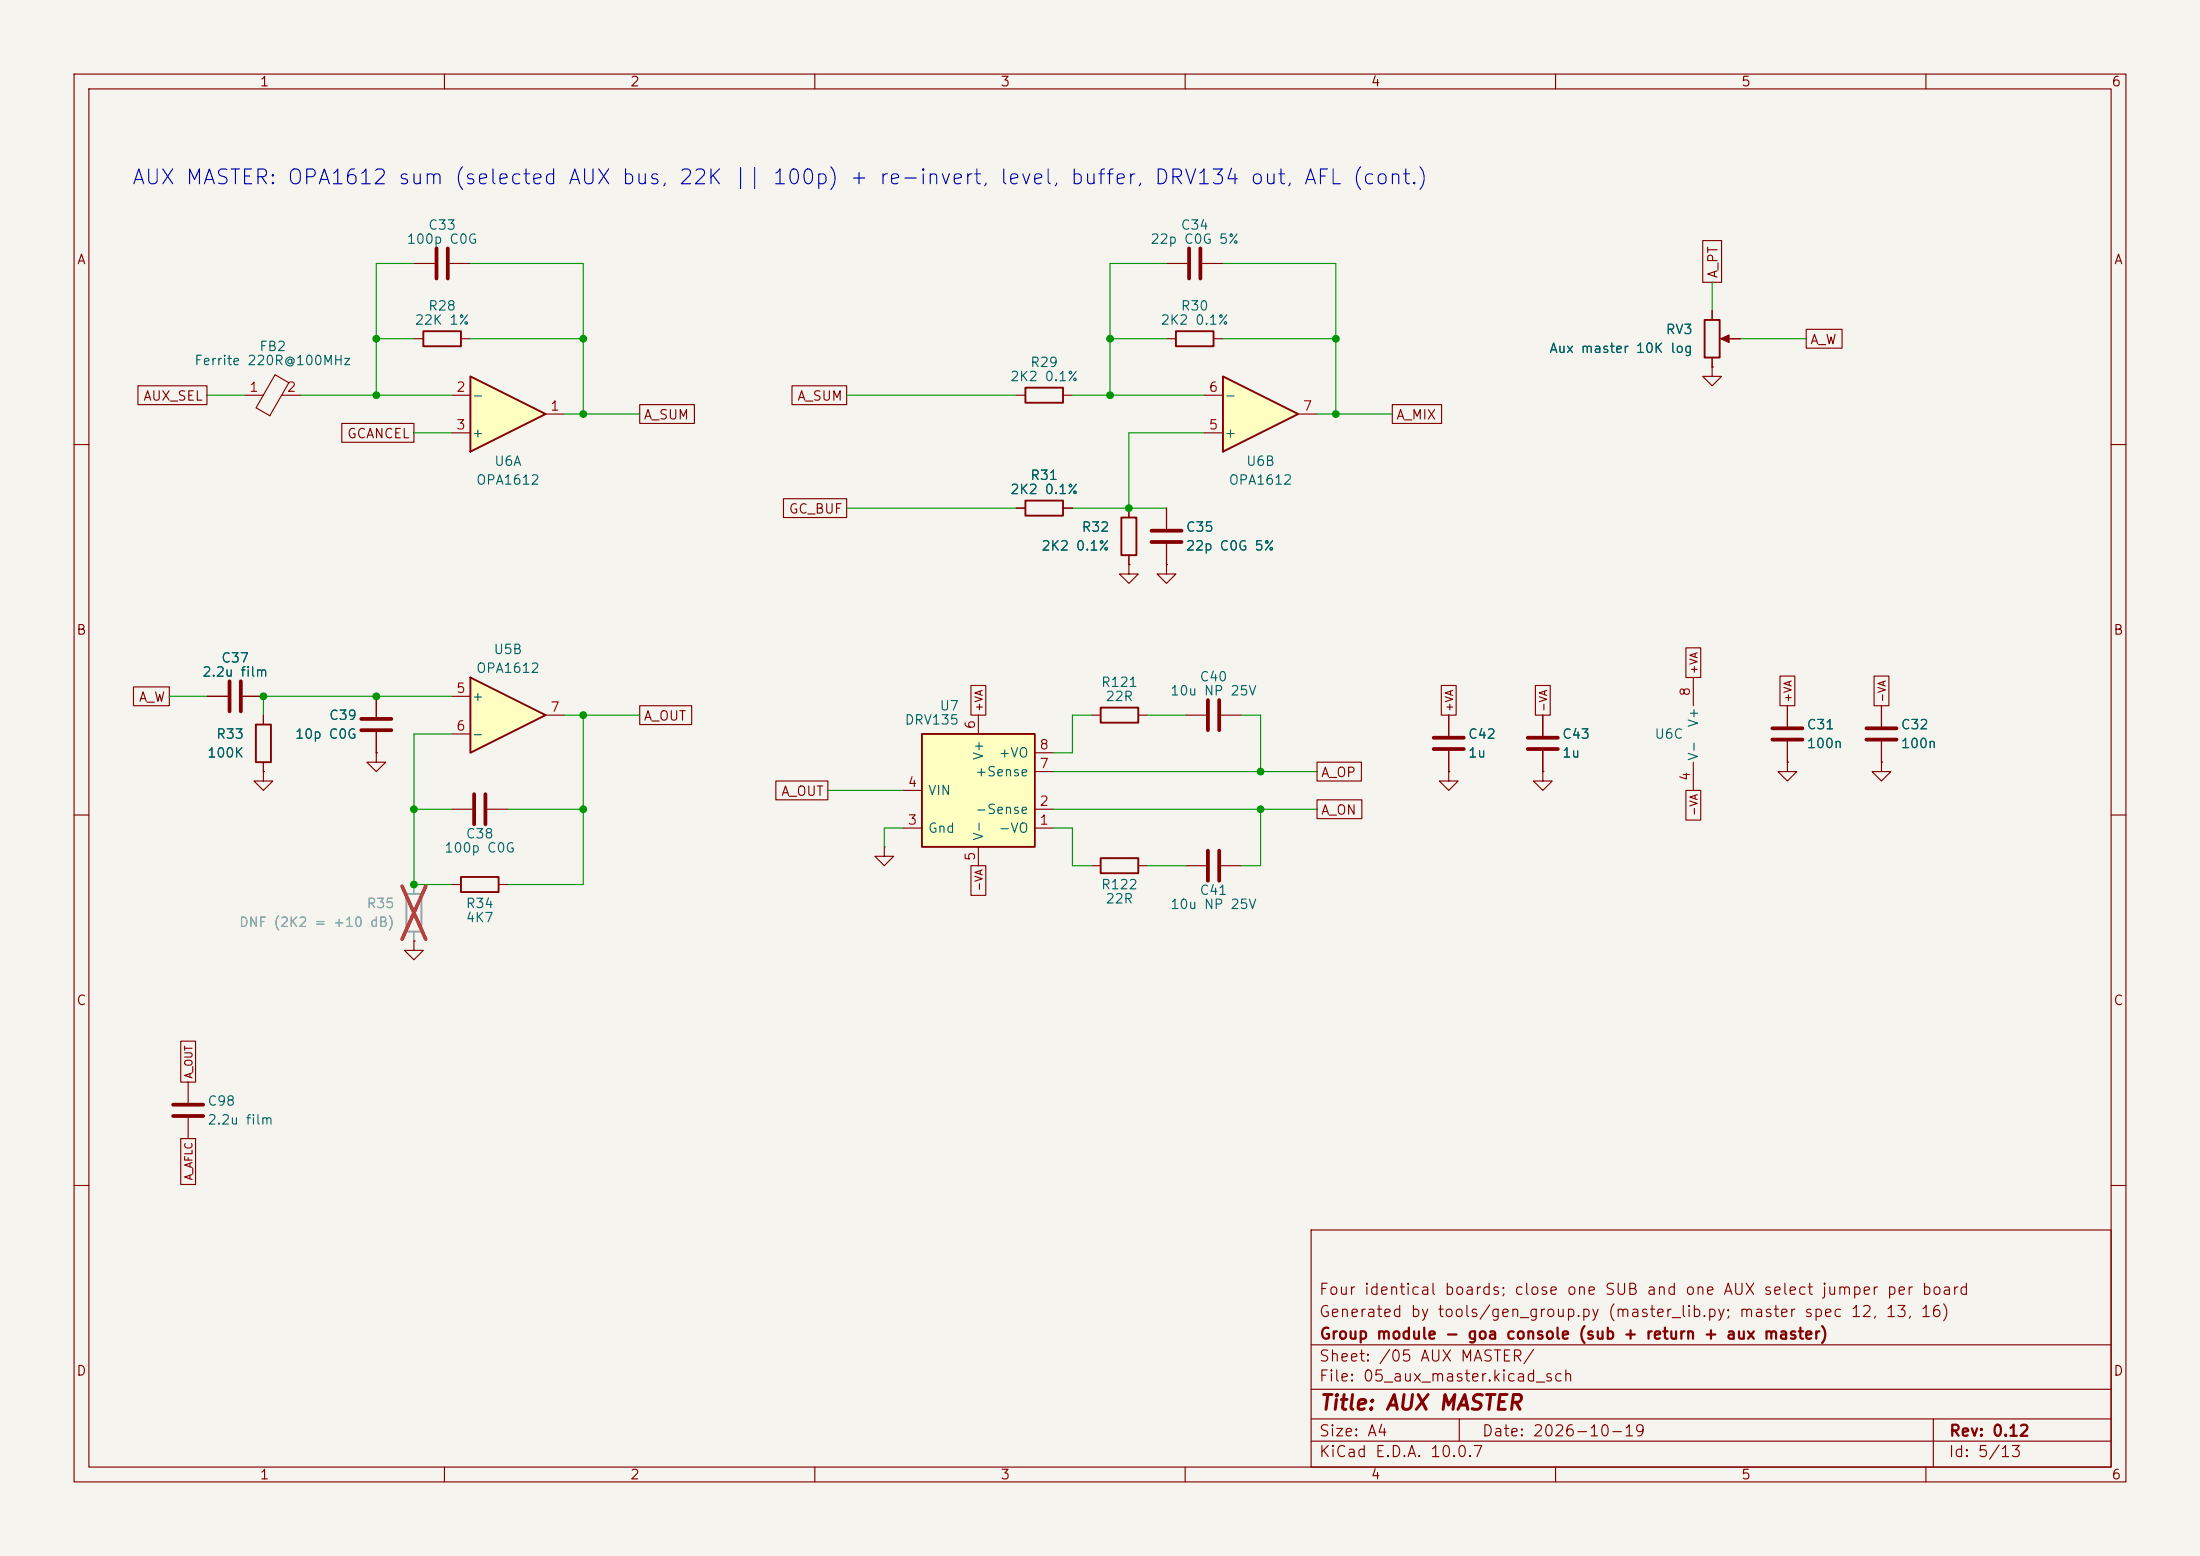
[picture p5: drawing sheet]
(kicad_sch (version 20230121) (generator eeschema)

 (paper "A4")

 (title_block
  (title "AUX MASTER")
  (date "2026-10-19")
  (rev "0.12")
  (company "Group module - goa console (sub + return + aux master)")
  (comment 1 "Generated by tools/gen_group.py (master_lib.py; master spec 12, 13, 16)")
  (comment 2 "Four identical boards; close one SUB and one AUX select jumper per board"))

 (lib_symbols
  (symbol "Device:FerriteBead" (pin_names (offset 0)) (in_bom yes) (on_board yes)
   (property "Reference" "FB" (at -3.81 0.635 90) (show_name) (effects (font (size 1.27 1.27))))
   (property "Value" "FerriteBead" (at 3.81 0 90) (show_name) (effects (font (size 1.27 1.27))))
   (property "Footprint" "" (at -1.778 0 90) (show_name) (effects (font (size 1.27 1.27))))
   (property "Datasheet" "" (at 0 0 0) (show_name) (effects (font (size 1.27 1.27))))
   (property "Description" "Ferrite bead" (at 0 0 0) (show_name) (effects (font (size 1.27 1.27))))
   (symbol "FerriteBead_0_1"
    (polyline (pts (xy -2.7686 0.4064) (xy -1.7018 2.2606) (xy 2.7686 -0.3048) (xy 1.6764 -2.159) (xy -2.7686 0.4064)) (stroke (width 0) (type default)) (fill (type none)))
    (polyline (pts (xy 0 1.27) (xy 0 1.2954)) (stroke (width 0) (type default)) (fill (type none)))
    (polyline (pts (xy 0 -1.27) (xy 0 -1.2192)) (stroke (width 0) (type default)) (fill (type none))))
   (symbol "FerriteBead_1_1"
    (pin passive line (at 0 3.81 270) (length 2.54) (name "" (effects (font (size 1.27 1.27)))) (number "1" (effects (font (size 1.27 1.27)))))
    (pin passive line (at 0 -3.81 90) (length 2.54) (name "" (effects (font (size 1.27 1.27)))) (number "2" (effects (font (size 1.27 1.27)))))))

  (symbol "Amplifier_Operational:OPA1612AxD" (pin_names (offset 0.127)) (in_bom yes) (on_board yes)
   (property "Reference" "U" (at 0 5.08 0) (show_name) (effects (font (size 1.27 1.27)) (justify left)))
   (property "Value" "OPA1612AxD" (at 0 -5.08 0) (show_name) (effects (font (size 1.27 1.27)) (justify left)))
   (property "Footprint" "" (at 0 0 0) (show_name) (effects (font (size 1.27 1.27))))
   (property "Datasheet" "http://www.ti.com/lit/ds/symlink/opa1612.pdf" (at 0 0 0) (show_name) (effects (font (size 1.27 1.27))))
   (property "Description" "Dual SoundPlus High Performance, Bipolar-Input Audio Operational Amplifiers, SOIC-8" (at 0 0 0) (show_name) (effects (font (size 1.27 1.27))))
   (property "ki_locked" "" (at 0 0 0) (show_name) (effects (font (size 1.27 1.27))))
   (symbol "OPA1612AxD_1_1"
    (polyline (pts (xy -5.08 5.08) (xy 5.08 0) (xy -5.08 -5.08) (xy -5.08 5.08)) (stroke (width 0.254) (type default)) (fill (type background)))
    (pin output line (at 7.62 0 180) (length 2.54) (name "" (effects (font (size 1.27 1.27)))) (number "1" (effects (font (size 1.27 1.27)))))
    (pin input line (at -7.62 -2.54 0) (length 2.54) (name "-" (effects (font (size 1.27 1.27)))) (number "2" (effects (font (size 1.27 1.27)))))
    (pin input line (at -7.62 2.54 0) (length 2.54) (name "+" (effects (font (size 1.27 1.27)))) (number "3" (effects (font (size 1.27 1.27))))))
   (symbol "OPA1612AxD_2_1"
    (polyline (pts (xy -5.08 5.08) (xy 5.08 0) (xy -5.08 -5.08) (xy -5.08 5.08)) (stroke (width 0.254) (type default)) (fill (type background)))
    (pin input line (at -7.62 2.54 0) (length 2.54) (name "+" (effects (font (size 1.27 1.27)))) (number "5" (effects (font (size 1.27 1.27)))))
    (pin input line (at -7.62 -2.54 0) (length 2.54) (name "-" (effects (font (size 1.27 1.27)))) (number "6" (effects (font (size 1.27 1.27)))))
    (pin output line (at 7.62 0 180) (length 2.54) (name "" (effects (font (size 1.27 1.27)))) (number "7" (effects (font (size 1.27 1.27))))))
   (symbol "OPA1612AxD_3_1"
    (pin power_in line (at -2.54 -7.62 90) (length 3.81) (name "V-" (effects (font (size 1.27 1.27)))) (number "4" (effects (font (size 1.27 1.27)))))
    (pin power_in line (at -2.54 7.62 270) (length 3.81) (name "V+" (effects (font (size 1.27 1.27)))) (number "8" (effects (font (size 1.27 1.27)))))))

  (symbol "Device:C" (pin_numbers hide) (pin_names (offset 0.254) hide) (in_bom yes) (on_board yes)
   (property "Reference" "C" (at 0.635 2.54 0) (show_name) (effects (font (size 1.27 1.27)) (justify left)))
   (property "Value" "C" (at 0.635 -2.54 0) (show_name) (effects (font (size 1.27 1.27)) (justify left)))
   (property "Footprint" "" (at 0.9652 -3.81 0) (show_name) (effects (font (size 1.27 1.27))))
   (property "Datasheet" "" (at 0 0 0) (show_name) (effects (font (size 1.27 1.27))))
   (property "Description" "Unpolarized capacitor" (at 0 0 0) (show_name) (effects (font (size 1.27 1.27))))
   (symbol "C_0_1"
    (polyline (pts (xy -2.032 0.762) (xy 2.032 0.762)) (stroke (width 0.508) (type default)) (fill (type none)))
    (polyline (pts (xy -2.032 -0.762) (xy 2.032 -0.762)) (stroke (width 0.508) (type default)) (fill (type none))))
   (symbol "C_1_1"
    (pin passive line (at 0 3.81 270) (length 2.794) (name "" (effects (font (size 1.27 1.27)))) (number "1" (effects (font (size 1.27 1.27)))))
    (pin passive line (at 0 -3.81 90) (length 2.794) (name "" (effects (font (size 1.27 1.27)))) (number "2" (effects (font (size 1.27 1.27)))))))

  (symbol "Device:R" (pin_numbers hide) (pin_names (offset 0) hide) (in_bom yes) (on_board yes)
   (property "Reference" "R" (at 2.032 0 90) (show_name) (effects (font (size 1.27 1.27))))
   (property "Value" "R" (at 0 0 90) (show_name) (effects (font (size 1.27 1.27))))
   (property "Footprint" "" (at -1.778 0 90) (show_name) (effects (font (size 1.27 1.27))))
   (property "Datasheet" "" (at 0 0 0) (show_name) (effects (font (size 1.27 1.27))))
   (property "Description" "Resistor" (at 0 0 0) (show_name) (effects (font (size 1.27 1.27))))
   (symbol "R_0_1"
    (rectangle (start -1.016 -2.54) (end 1.016 2.54) (stroke (width 0.254) (type default)) (fill (type none))))
   (symbol "R_1_1"
    (pin passive line (at 0 3.81 270) (length 1.27) (name "" (effects (font (size 1.27 1.27)))) (number "1" (effects (font (size 1.27 1.27)))))
    (pin passive line (at 0 -3.81 90) (length 1.27) (name "" (effects (font (size 1.27 1.27)))) (number "2" (effects (font (size 1.27 1.27)))))))

  (symbol "Device:R_Potentiometer" (pin_numbers hide) (pin_names (offset 1.016) hide) (in_bom yes) (on_board yes)
   (property "Reference" "RV" (at -4.445 0 90) (show_name) (effects (font (size 1.27 1.27))))
   (property "Value" "R_Potentiometer" (at -2.54 0 90) (show_name) (effects (font (size 1.27 1.27))))
   (property "Footprint" "" (at 0 0 0) (show_name) (effects (font (size 1.27 1.27))))
   (property "Datasheet" "" (at 0 0 0) (show_name) (effects (font (size 1.27 1.27))))
   (property "Description" "Potentiometer" (at 0 0 0) (show_name) (effects (font (size 1.27 1.27))))
   (property "Sim.Device" "R" (at 0 0 0) (show_name) (effects (font (size 1.27 1.27))))
   (property "Sim.Type" "POT" (at 0 0 0) (show_name) (effects (font (size 1.27 1.27))))
   (property "Sim.Pins" "1=r0 2=wiper 3=r1" (at 0 0 0) (show_name) (effects (font (size 1.27 1.27))))
   (symbol "R_Potentiometer_0_1"
    (rectangle (start 1.016 2.54) (end -1.016 -2.54) (stroke (width 0.254) (type default)) (fill (type none)))
    (polyline (pts (xy 1.143 0) (xy 2.286 0.508) (xy 2.286 -0.508) (xy 1.143 0)) (stroke (width 0) (type default)) (fill (type outline)))
    (polyline (pts (xy 2.54 0) (xy 1.524 0)) (stroke (width 0) (type default)) (fill (type none))))
   (symbol "R_Potentiometer_1_1"
    (pin passive line (at 0 3.81 270) (length 1.27) (name "1" (effects (font (size 1.27 1.27)))) (number "1" (effects (font (size 1.27 1.27)))))
    (pin passive line (at 3.81 0 180) (length 1.27) (name "2" (effects (font (size 1.27 1.27)))) (number "2" (effects (font (size 1.27 1.27)))))
    (pin passive line (at 0 -3.81 90) (length 1.27) (name "3" (effects (font (size 1.27 1.27)))) (number "3" (effects (font (size 1.27 1.27)))))))

  (symbol "goa-console:DRV134" (pin_names (offset 0.762)) (in_bom yes) (on_board yes)
   (property "Reference" "U" (at -7.62 8.89 0) (effects (font (size 1.27 1.27)) (justify left)))
   (property "Value" "DRV134" (at -7.62 -8.89 0) (effects (font (size 1.27 1.27)) (justify left)))
   (property "Footprint" "Package_SO:SOIC-8_3.9x4.9mm_P1.27mm" (at 0 0 0) (effects (font (size 1.27 1.27)) hide))
   (property "Datasheet" "https://www.ti.com/lit/ds/symlink/drv134.pdf" (at 0 0 0) (effects (font (size 1.27 1.27)) hide))
   (property "Description" "Audio balanced line driver, +6 dB; DIP-8 / SO-8 pinout (SO-8 = TI DRV135UA; the DRV134 is DIP-8 or SOL-16)" (at 0 0 0) (effects (font (size 1.27 1.27)) hide))
   (symbol "DRV134_0_1"
    (rectangle (start -7.62 7.62) (end 7.62 -7.62) (stroke (width 0.254) (type default)) (fill (type background))))
   (symbol "DRV134_1_1"
    (pin output line (at 10.16 -5.08 180) (length 2.54) (name "-VO" (effects (font (size 1.27 1.27)))) (number "1" (effects (font (size 1.27 1.27)))))
    (pin input line (at 10.16 -2.54 180) (length 2.54) (name "-Sense" (effects (font (size 1.27 1.27)))) (number "2" (effects (font (size 1.27 1.27)))))
    (pin passive line (at -10.16 -5.08 0) (length 2.54) (name "Gnd" (effects (font (size 1.27 1.27)))) (number "3" (effects (font (size 1.27 1.27)))))
    (pin input line (at -10.16 0 0) (length 2.54) (name "VIN" (effects (font (size 1.27 1.27)))) (number "4" (effects (font (size 1.27 1.27)))))
    (pin power_in line (at 0 -10.16 90) (length 2.54) (name "V-" (effects (font (size 1.27 1.27)))) (number "5" (effects (font (size 1.27 1.27)))))
    (pin power_in line (at 0 10.16 270) (length 2.54) (name "V+" (effects (font (size 1.27 1.27)))) (number "6" (effects (font (size 1.27 1.27)))))
    (pin input line (at 10.16 2.54 180) (length 2.54) (name "+Sense" (effects (font (size 1.27 1.27)))) (number "7" (effects (font (size 1.27 1.27)))))
    (pin output line (at 10.16 5.08 180) (length 2.54) (name "+VO" (effects (font (size 1.27 1.27)))) (number "8" (effects (font (size 1.27 1.27)))))))

  (symbol "power:GNDA" (power) (pin_numbers hide) (pin_names (offset 0) hide) (in_bom yes) (on_board yes)
   (property "Reference" "#PWR" (at 0 -6.35 0) (show_name) (effects (font (size 1.27 1.27))))
   (property "Value" "GNDA" (at 0 -3.81 0) (show_name) (effects (font (size 1.27 1.27))))
   (property "Footprint" "" (at 0 0 0) (show_name) (effects (font (size 1.27 1.27))))
   (property "Datasheet" "" (at 0 0 0) (show_name) (effects (font (size 1.27 1.27))))
   (property "Description" "Power symbol creates a global label with name \"GNDA\" , analog ground" (at 0 0 0) (show_name) (effects (font (size 1.27 1.27))))
   (symbol "GNDA_0_1"
    (polyline (pts (xy 0 0) (xy 0 -1.27) (xy 1.27 -1.27) (xy 0 -2.54) (xy -1.27 -1.27) (xy 0 -1.27)) (stroke (width 0) (type default)) (fill (type none))))
   (symbol "GNDA_1_1"
    (pin power_in line (at 0 0 270) (length 0) (name "" (effects (font (size 1.27 1.27)))) (number "1" (effects (font (size 1.27 1.27))))))))

 (junction (at 35.56 93.98) (diameter 0) (color 0 0 0 0))
 (junction (at 50.8 45.72) (diameter 0) (color 0 0 0 0))
 (junction (at 50.8 53.34) (diameter 0) (color 0 0 0 0))
 (junction (at 50.8 93.98) (diameter 0) (color 0 0 0 0))
 (junction (at 55.88 109.22) (diameter 0) (color 0 0 0 0))
 (junction (at 55.88 119.38) (diameter 0) (color 0 0 0 0))
 (junction (at 78.74 45.72) (diameter 0) (color 0 0 0 0))
 (junction (at 78.74 55.88) (diameter 0) (color 0 0 0 0))
 (junction (at 78.74 96.52) (diameter 0) (color 0 0 0 0))
 (junction (at 78.74 109.22) (diameter 0) (color 0 0 0 0))
 (junction (at 149.86 45.72) (diameter 0) (color 0 0 0 0))
 (junction (at 149.86 53.34) (diameter 0) (color 0 0 0 0))
 (junction (at 152.4 68.58) (diameter 0) (color 0 0 0 0))
 (junction (at 170.18 104.14) (diameter 0) (color 0 0 0 0))
 (junction (at 170.18 109.22) (diameter 0) (color 0 0 0 0))
 (junction (at 180.34 45.72) (diameter 0) (color 0 0 0 0))
 (junction (at 180.34 55.88) (diameter 0) (color 0 0 0 0))

 (wire (pts (xy 27.94 53.34) (xy 33.02 53.34)) (stroke (width 0) (type default)))
 (wire (pts (xy 40.64 53.34) (xy 50.8 53.34)) (stroke (width 0) (type default)))
 (wire (pts (xy 50.8 53.34) (xy 60.96 53.34)) (stroke (width 0) (type default)))
 (wire (pts (xy 50.8 35.56) (xy 50.8 53.34)) (stroke (width 0) (type default)))
 (wire (pts (xy 50.8 45.72) (xy 55.88 45.72)) (stroke (width 0) (type default)))
 (wire (pts (xy 63.5 45.72) (xy 78.74 45.72)) (stroke (width 0) (type default)))
 (wire (pts (xy 50.8 35.56) (xy 55.88 35.56)) (stroke (width 0) (type default)))
 (wire (pts (xy 63.5 35.56) (xy 78.74 35.56)) (stroke (width 0) (type default)))
 (wire (pts (xy 78.74 35.56) (xy 78.74 55.88)) (stroke (width 0) (type default)))
 (wire (pts (xy 76.2 55.88) (xy 86.36 55.88)) (stroke (width 0) (type default)))
 (wire (pts (xy 60.96 58.42) (xy 55.88 58.42)) (stroke (width 0) (type default)))
 (wire (pts (xy 114.3 53.34) (xy 137.16 53.34)) (stroke (width 0) (type default)))
 (wire (pts (xy 144.78 53.34) (xy 162.56 53.34)) (stroke (width 0) (type default)))
 (wire (pts (xy 149.86 35.56) (xy 149.86 53.34)) (stroke (width 0) (type default)))
 (wire (pts (xy 149.86 45.72) (xy 157.48 45.72)) (stroke (width 0) (type default)))
 (wire (pts (xy 165.1 45.72) (xy 180.34 45.72)) (stroke (width 0) (type default)))
 (wire (pts (xy 149.86 35.56) (xy 157.48 35.56)) (stroke (width 0) (type default)))
 (wire (pts (xy 165.1 35.56) (xy 180.34 35.56)) (stroke (width 0) (type default)))
 (wire (pts (xy 180.34 35.56) (xy 180.34 55.88)) (stroke (width 0) (type default)))
 (wire (pts (xy 177.8 55.88) (xy 187.96 55.88)) (stroke (width 0) (type default)))
 (wire (pts (xy 114.3 68.58) (xy 137.16 68.58)) (stroke (width 0) (type default)))
 (wire (pts (xy 144.78 68.58) (xy 152.4 68.58)) (stroke (width 0) (type default)))
 (wire (pts (xy 152.4 68.58) (xy 152.4 58.42)) (stroke (width 0) (type default)))
 (wire (pts (xy 152.4 58.42) (xy 162.56 58.42)) (stroke (width 0) (type default)))
 (wire (pts (xy 152.4 68.58) (xy 157.48 68.58)) (stroke (width 0) (type default)))
 (wire (pts (xy 231.14 41.91) (xy 231.14 38.1)) (stroke (width 0) (type default)))
 (wire (pts (xy 234.95 45.72) (xy 243.84 45.72)) (stroke (width 0) (type default)))
 (wire (pts (xy 22.86 93.98) (xy 27.94 93.98)) (stroke (width 0) (type default)))
 (wire (pts (xy 35.56 93.98) (xy 60.96 93.98)) (stroke (width 0) (type default)))
 (wire (pts (xy 35.56 93.98) (xy 35.56 96.52)) (stroke (width 0) (type default)))
 (wire (pts (xy 60.96 99.06) (xy 55.88 99.06)) (stroke (width 0) (type default)))
 (wire (pts (xy 55.88 99.06) (xy 55.88 119.38)) (stroke (width 0) (type default)))
 (wire (pts (xy 55.88 109.22) (xy 60.96 109.22)) (stroke (width 0) (type default)))
 (wire (pts (xy 68.58 109.22) (xy 78.74 109.22)) (stroke (width 0) (type default)))
 (wire (pts (xy 55.88 119.38) (xy 60.96 119.38)) (stroke (width 0) (type default)))
 (wire (pts (xy 68.58 119.38) (xy 78.74 119.38)) (stroke (width 0) (type default)))
 (wire (pts (xy 76.2 96.52) (xy 78.74 96.52)) (stroke (width 0) (type default)))
 (wire (pts (xy 78.74 96.52) (xy 78.74 119.38)) (stroke (width 0) (type default)))
 (wire (pts (xy 78.74 96.52) (xy 86.36 96.52)) (stroke (width 0) (type default)))
 (wire (pts (xy 111.76 106.68) (xy 121.92 106.68)) (stroke (width 0) (type default)))
 (wire (pts (xy 121.92 111.76) (xy 119.38 111.76)) (stroke (width 0) (type default)))
 (wire (pts (xy 119.38 111.76) (xy 119.38 114.3)) (stroke (width 0) (type default)))
 (wire (pts (xy 142.24 101.6) (xy 144.78 101.6)) (stroke (width 0) (type default)))
 (wire (pts (xy 144.78 101.6) (xy 144.78 96.52)) (stroke (width 0) (type default)))
 (wire (pts (xy 144.78 96.52) (xy 147.32 96.52)) (stroke (width 0) (type default)))
 (wire (pts (xy 154.94 96.52) (xy 160.02 96.52)) (stroke (width 0) (type default)))
 (wire (pts (xy 142.24 104.14) (xy 170.18 104.14)) (stroke (width 0) (type default)))
 (wire (pts (xy 167.64 96.52) (xy 170.18 96.52)) (stroke (width 0) (type default)))
 (wire (pts (xy 170.18 96.52) (xy 170.18 104.14)) (stroke (width 0) (type default)))
 (wire (pts (xy 170.18 104.14) (xy 177.8 104.14)) (stroke (width 0) (type default)))
 (wire (pts (xy 142.24 111.76) (xy 144.78 111.76)) (stroke (width 0) (type default)))
 (wire (pts (xy 144.78 111.76) (xy 144.78 116.84)) (stroke (width 0) (type default)))
 (wire (pts (xy 144.78 116.84) (xy 147.32 116.84)) (stroke (width 0) (type default)))
 (wire (pts (xy 154.94 116.84) (xy 160.02 116.84)) (stroke (width 0) (type default)))
 (wire (pts (xy 142.24 109.22) (xy 170.18 109.22)) (stroke (width 0) (type default)))
 (wire (pts (xy 167.64 116.84) (xy 170.18 116.84)) (stroke (width 0) (type default)))
 (wire (pts (xy 170.18 116.84) (xy 170.18 109.22)) (stroke (width 0) (type default)))
 (wire (pts (xy 170.18 109.22) (xy 177.8 109.22)) (stroke (width 0) (type default)))

 (text "AUX MASTER: OPA1612 sum (selected AUX bus, 22K || 100p) + re-invert, level, buffer, DRV134 out, AFL (cont.)" (at 17.78 24.13 0) (effects (font (size 2.0 2.0)) (justify left)))

 (global_label "+VA" (shape passive) (at 228.6 91.44 90) (effects (font (size 1.0 1.0)) (justify left)))
 (global_label "-VA" (shape passive) (at 228.6 106.68 270) (effects (font (size 1.0 1.0)) (justify right)))
 (global_label "+VA" (shape passive) (at 241.3 95.25 90) (effects (font (size 1.0 1.0)) (justify left)))
 (global_label "-VA" (shape passive) (at 254.0 95.25 90) (effects (font (size 1.0 1.0)) (justify left)))
 (global_label "+VA" (shape passive) (at 132.08 96.52 90) (effects (font (size 1.0 1.0)) (justify left)))
 (global_label "-VA" (shape passive) (at 132.08 116.84 270) (effects (font (size 1.0 1.0)) (justify right)))
 (global_label "+VA" (shape passive) (at 195.58 96.52 90) (effects (font (size 1.0 1.0)) (justify left)))
 (global_label "-VA" (shape passive) (at 208.28 96.52 90) (effects (font (size 1.0 1.0)) (justify left)))
 (global_label "A_OUT" (shape passive) (at 25.4 146.05 90) (effects (font (size 1.0 1.0)) (justify left)))
 (global_label "A_AFLC" (shape passive) (at 25.4 153.67 270) (effects (font (size 1.0 1.0)) (justify right)))
 (global_label "AUX_SEL" (shape passive) (at 27.94 53.34 180) (effects (font (size 1.27 1.27)) (justify right)))
 (global_label "A_SUM" (shape passive) (at 86.36 55.88 0) (effects (font (size 1.27 1.27)) (justify left)))
 (global_label "GCANCEL" (shape passive) (at 55.88 58.42 180) (effects (font (size 1.27 1.27)) (justify right)))
 (global_label "A_SUM" (shape passive) (at 114.3 53.34 180) (effects (font (size 1.27 1.27)) (justify right)))
 (global_label "A_MIX" (shape passive) (at 187.96 55.88 0) (effects (font (size 1.27 1.27)) (justify left)))
 (global_label "GC_BUF" (shape passive) (at 114.3 68.58 180) (effects (font (size 1.27 1.27)) (justify right)))
 (global_label "A_PT" (shape passive) (at 231.14 38.1 90) (effects (font (size 1.27 1.27)) (justify left)))
 (global_label "A_W" (shape passive) (at 243.84 45.72 0) (effects (font (size 1.27 1.27)) (justify left)))
 (global_label "A_W" (shape passive) (at 22.86 93.98 180) (effects (font (size 1.27 1.27)) (justify right)))
 (global_label "A_OUT" (shape passive) (at 86.36 96.52 0) (effects (font (size 1.27 1.27)) (justify left)))
 (global_label "A_OUT" (shape passive) (at 111.76 106.68 180) (effects (font (size 1.27 1.27)) (justify right)))
 (global_label "A_OP" (shape passive) (at 177.8 104.14 0) (effects (font (size 1.27 1.27)) (justify left)))
 (global_label "A_ON" (shape passive) (at 177.8 109.22 0) (effects (font (size 1.27 1.27)) (justify left)))

 (symbol (lib_id "Device:FerriteBead") (at 36.83 53.34 90) (unit 1) (in_bom yes) (on_board yes)
  (property "Reference" "FB2" (id 0) (at 36.83 46.74 90) (effects (font (size 1.27 1.27))))
  (property "Value" "Ferrite 220R@100MHz" (id 1) (at 36.83 48.64 90) (effects (font (size 1.27 1.27))))
  (property "Footprint" "Inductor_SMD:L_0805_2012Metric" (id 2) (at 36.83 53.34 0) (effects (font (size 1.27 1.27)) hide))
  (property "Datasheet" "" (id 3) (at 36.83 53.34 0) (effects (font (size 1.27 1.27)) hide))
  (property "MPN" "Murata BLM21PG221SN1D" (id 4) (at 36.83 53.34 0) (effects (font (size 1.27 1.27)) hide)) (pin "1") (pin "2"))

 (symbol (lib_id "Amplifier_Operational:OPA1612AxD") (at 231.14 99.06 0) (unit 3) (in_bom yes) (on_board yes)
  (property "Reference" "U6" (id 0) (at 227.32999999999998 99.06 0) (effects (font (size 1.27 1.27)) (justify right)))
  (property "Value" "OPA1612" (id 1) (at 233.67999999999998 107.95 0) (effects (font (size 1.27 1.27)) hide))
  (property "Footprint" "Package_SO:SOIC-8_3.9x4.9mm_P1.27mm" (id 2) (at 231.14 99.06 0) (effects (font (size 1.27 1.27)) hide))
  (property "Datasheet" "" (id 3) (at 231.14 99.06 0) (effects (font (size 1.27 1.27)) hide))
  (property "MPN" "TI OPA1612AIDR" (id 4) (at 231.14 99.06 0) (effects (font (size 1.27 1.27)) hide)) (pin "4") (pin "8"))

 (symbol (lib_id "Device:C") (at 241.3 99.06 0) (unit 1) (in_bom yes) (on_board yes)
  (property "Reference" "C31" (id 0) (at 243.84 97.79 0) (effects (font (size 1.27 1.27)) (justify left)))
  (property "Value" "100n" (id 1) (at 243.84 100.33 0) (effects (font (size 1.27 1.27)) (justify left)))
  (property "Footprint" "Capacitor_SMD:C_0805_2012Metric" (id 2) (at 241.3 99.06 0) (effects (font (size 1.27 1.27)) hide))
  (property "Datasheet" "" (id 3) (at 241.3 99.06 0) (effects (font (size 1.27 1.27)) hide))
  (property "MPN" "Samsung CL21B104KBCNNNC (X7R 50V)" (id 4) (at 241.3 99.06 0) (effects (font (size 1.27 1.27)) hide)) (pin "1") (pin "2"))

 (symbol (lib_id "Device:C") (at 254.0 99.06 180) (unit 1) (in_bom yes) (on_board yes)
  (property "Reference" "C32" (id 0) (at 256.54 97.79 0) (effects (font (size 1.27 1.27)) (justify right)))
  (property "Value" "100n" (id 1) (at 256.54 100.33 0) (effects (font (size 1.27 1.27)) (justify right)))
  (property "Footprint" "Capacitor_SMD:C_0805_2012Metric" (id 2) (at 254.0 99.06 0) (effects (font (size 1.27 1.27)) hide))
  (property "Datasheet" "" (id 3) (at 254.0 99.06 0) (effects (font (size 1.27 1.27)) hide))
  (property "MPN" "Samsung CL21B104KBCNNNC (X7R 50V)" (id 4) (at 254.0 99.06 0) (effects (font (size 1.27 1.27)) hide)) (pin "1") (pin "2"))

 (symbol (lib_id "Amplifier_Operational:OPA1612AxD") (at 68.58 55.88 0) (mirror x) (unit 1) (in_bom yes) (on_board yes)
  (property "Reference" "U6" (id 0) (at 68.58 62.230000000000004 0) (effects (font (size 1.27 1.27))))
  (property "Value" "OPA1612" (id 1) (at 68.58 64.77000000000001 0) (effects (font (size 1.27 1.27))))
  (property "Footprint" "Package_SO:SOIC-8_3.9x4.9mm_P1.27mm" (id 2) (at 68.58 55.88 0) (effects (font (size 1.27 1.27)) hide))
  (property "Datasheet" "" (id 3) (at 68.58 55.88 0) (effects (font (size 1.27 1.27)) hide))
  (property "MPN" "TI OPA1612AIDR" (id 4) (at 68.58 55.88 0) (effects (font (size 1.27 1.27)) hide)) (pin "1") (pin "2") (pin "3"))

 (symbol (lib_id "Device:R") (at 59.69 45.72 270) (unit 1) (in_bom yes) (on_board yes)
  (property "Reference" "R28" (id 0) (at 59.69 41.269999999999996 90) (effects (font (size 1.27 1.27))))
  (property "Value" "22K 1%" (id 1) (at 59.69 43.18 90) (effects (font (size 1.27 1.27))))
  (property "Footprint" "Resistor_SMD:R_0805_2012Metric" (id 2) (at 59.69 45.72 0) (effects (font (size 1.27 1.27)) hide))
  (property "Datasheet" "" (id 3) (at 59.69 45.72 0) (effects (font (size 1.27 1.27)) hide)) (pin "1") (pin "2"))

 (symbol (lib_id "Device:C") (at 59.69 35.56 270) (unit 1) (in_bom yes) (on_board yes)
  (property "Reference" "C33" (id 0) (at 59.69 30.360000000000003 90) (effects (font (size 1.27 1.27))))
  (property "Value" "100p C0G" (id 1) (at 59.69 32.260000000000005 90) (effects (font (size 1.27 1.27))))
  (property "Footprint" "Capacitor_SMD:C_0805_2012Metric" (id 2) (at 59.69 35.56 0) (effects (font (size 1.27 1.27)) hide))
  (property "Datasheet" "" (id 3) (at 59.69 35.56 0) (effects (font (size 1.27 1.27)) hide))
  (property "MPN" "KEMET C0805C101J5GACTU" (id 4) (at 59.69 35.56 0) (effects (font (size 1.27 1.27)) hide)) (pin "1") (pin "2"))

 (symbol (lib_id "Device:C") (at 161.29 35.56 270) (unit 1) (in_bom yes) (on_board yes)
  (property "Reference" "C34" (id 0) (at 161.29 30.360000000000003 90) (effects (font (size 1.27 1.27))))
  (property "Value" "22p C0G 5%" (id 1) (at 161.29 32.260000000000005 90) (effects (font (size 1.27 1.27))))
  (property "Footprint" "Capacitor_SMD:C_0805_2012Metric" (id 2) (at 161.29 35.56 0) (effects (font (size 1.27 1.27)) hide))
  (property "Datasheet" "" (id 3) (at 161.29 35.56 0) (effects (font (size 1.27 1.27)) hide))
  (property "MPN" "KEMET C0805C220J5GACTU" (id 4) (at 161.29 35.56 0) (effects (font (size 1.27 1.27)) hide)) (pin "1") (pin "2"))

 (symbol (lib_id "Device:C") (at 157.48 72.39 0) (unit 1) (in_bom yes) (on_board yes)
  (property "Reference" "C35" (id 0) (at 160.01999999999998 71.12 0) (effects (font (size 1.27 1.27)) (justify left)))
  (property "Value" "22p C0G 5%" (id 1) (at 160.01999999999998 73.66 0) (effects (font (size 1.27 1.27)) (justify left)))
  (property "Footprint" "Capacitor_SMD:C_0805_2012Metric" (id 2) (at 157.48 72.39 0) (effects (font (size 1.27 1.27)) hide))
  (property "Datasheet" "" (id 3) (at 157.48 72.39 0) (effects (font (size 1.27 1.27)) hide))
  (property "MPN" "KEMET C0805C220J5GACTU" (id 4) (at 157.48 72.39 0) (effects (font (size 1.27 1.27)) hide)) (pin "1") (pin "2"))

 (symbol (lib_id "Device:R") (at 140.97 53.34 90) (unit 1) (in_bom yes) (on_board yes)
  (property "Reference" "R29" (id 0) (at 140.97 48.89 90) (effects (font (size 1.27 1.27))))
  (property "Value" "2K2 0.1%" (id 1) (at 140.97 50.800000000000004 90) (effects (font (size 1.27 1.27))))
  (property "Footprint" "Resistor_SMD:R_0805_2012Metric" (id 2) (at 140.97 53.34 0) (effects (font (size 1.27 1.27)) hide))
  (property "Datasheet" "" (id 3) (at 140.97 53.34 0) (effects (font (size 1.27 1.27)) hide))
  (property "MPN" "Panasonic ERA-6AEB222V" (id 4) (at 140.97 53.34 0) (effects (font (size 1.27 1.27)) hide)) (pin "1") (pin "2"))

 (symbol (lib_id "Device:R") (at 161.29 45.72 90) (unit 1) (in_bom yes) (on_board yes)
  (property "Reference" "R30" (id 0) (at 161.29 41.269999999999996 90) (effects (font (size 1.27 1.27))))
  (property "Value" "2K2 0.1%" (id 1) (at 161.29 43.18 90) (effects (font (size 1.27 1.27))))
  (property "Footprint" "Resistor_SMD:R_0805_2012Metric" (id 2) (at 161.29 45.72 0) (effects (font (size 1.27 1.27)) hide))
  (property "Datasheet" "" (id 3) (at 161.29 45.72 0) (effects (font (size 1.27 1.27)) hide))
  (property "MPN" "Panasonic ERA-6AEB222V" (id 4) (at 161.29 45.72 0) (effects (font (size 1.27 1.27)) hide)) (pin "1") (pin "2"))

 (symbol (lib_id "Device:R") (at 140.97 68.58 90) (unit 1) (in_bom yes) (on_board yes)
  (property "Reference" "R31" (id 0) (at 140.97 64.13 90) (effects (font (size 1.27 1.27))))
  (property "Value" "2K2 0.1%" (id 1) (at 140.97 66.03999999999999 90) (effects (font (size 1.27 1.27))))
  (property "Footprint" "Resistor_SMD:R_0805_2012Metric" (id 2) (at 140.97 68.58 0) (effects (font (size 1.27 1.27)) hide))
  (property "Datasheet" "" (id 3) (at 140.97 68.58 0) (effects (font (size 1.27 1.27)) hide))
  (property "MPN" "Panasonic ERA-6AEB222V" (id 4) (at 140.97 68.58 0) (effects (font (size 1.27 1.27)) hide)) (pin "1") (pin "2"))

 (symbol (lib_id "Device:R") (at 152.4 72.39 0) (unit 1) (in_bom yes) (on_board yes)
  (property "Reference" "R32" (id 0) (at 149.86 71.12 0) (effects (font (size 1.27 1.27)) (justify right)))
  (property "Value" "2K2 0.1%" (id 1) (at 149.86 73.66 0) (effects (font (size 1.27 1.27)) (justify right)))
  (property "Footprint" "Resistor_SMD:R_0805_2012Metric" (id 2) (at 152.4 72.39 0) (effects (font (size 1.27 1.27)) hide))
  (property "Datasheet" "" (id 3) (at 152.4 72.39 0) (effects (font (size 1.27 1.27)) hide))
  (property "MPN" "Panasonic ERA-6AEB222V" (id 4) (at 152.4 72.39 0) (effects (font (size 1.27 1.27)) hide)) (pin "1") (pin "2"))

 (symbol (lib_id "Amplifier_Operational:OPA1612AxD") (at 170.18 55.88 0) (mirror x) (unit 2) (in_bom yes) (on_board yes)
  (property "Reference" "U6" (id 0) (at 170.18 62.230000000000004 0) (effects (font (size 1.27 1.27))))
  (property "Value" "OPA1612" (id 1) (at 170.18 64.77000000000001 0) (effects (font (size 1.27 1.27))))
  (property "Footprint" "Package_SO:SOIC-8_3.9x4.9mm_P1.27mm" (id 2) (at 170.18 55.88 0) (effects (font (size 1.27 1.27)) hide))
  (property "Datasheet" "" (id 3) (at 170.18 55.88 0) (effects (font (size 1.27 1.27)) hide))
  (property "MPN" "TI OPA1612AIDR" (id 4) (at 170.18 55.88 0) (effects (font (size 1.27 1.27)) hide)) (pin "5") (pin "6") (pin "7"))

 (symbol (lib_id "Device:R_Potentiometer") (at 231.14 45.72 0) (mirror x) (unit 1) (in_bom yes) (on_board yes)
  (property "Reference" "RV3" (id 0) (at 228.6 44.449999999999996 0) (effects (font (size 1.27 1.27)) (justify right)))
  (property "Value" "Aux master 10K log" (id 1) (at 228.6 46.99 0) (effects (font (size 1.27 1.27)) (justify right)))
  (property "Footprint" "Potentiometer_THT:Potentiometer_Alpha_RD901F-40-00D_Single_Vertical" (id 2) (at 231.14 45.72 0) (effects (font (size 1.27 1.27)) hide))
  (property "Datasheet" "" (id 3) (at 231.14 45.72 0) (effects (font (size 1.27 1.27)) hide))
  (property "MPN" "Alpha RD901F-40-15R1-A10K" (id 4) (at 231.14 45.72 0) (effects (font (size 1.27 1.27)) hide)) (pin "1") (pin "2") (pin "3"))

 (symbol (lib_id "Device:C") (at 31.75 93.98 90) (unit 1) (in_bom yes) (on_board yes)
  (property "Reference" "C37" (id 0) (at 31.75 88.78 90) (effects (font (size 1.27 1.27))))
  (property "Value" "2.2u film" (id 1) (at 31.75 90.68 90) (effects (font (size 1.27 1.27))))
  (property "Footprint" "Capacitor_THT:C_Rect_L7.2mm_W7.2mm_P5.00mm_FKS2_FKP2_MKS2_MKP2" (id 2) (at 31.75 93.98 0) (effects (font (size 1.27 1.27)) hide))
  (property "Datasheet" "" (id 3) (at 31.75 93.98 0) (effects (font (size 1.27 1.27)) hide))
  (property "MPN" "KEMET MMK5225K63J06L4BULK (PET 63V; replaces the obsolete WIMA MKS2C042201K00KSSD)" (id 4) (at 31.75 93.98 0) (effects (font (size 1.27 1.27)) hide)) (pin "1") (pin "2"))

 (symbol (lib_id "Device:R") (at 35.56 100.33 0) (unit 1) (in_bom yes) (on_board yes)
  (property "Reference" "R33" (id 0) (at 33.02 99.06 0) (effects (font (size 1.27 1.27)) (justify right)))
  (property "Value" "100K" (id 1) (at 33.02 101.6 0) (effects (font (size 1.27 1.27)) (justify right)))
  (property "Footprint" "Resistor_SMD:R_0805_2012Metric" (id 2) (at 35.56 100.33 0) (effects (font (size 1.27 1.27)) hide))
  (property "Datasheet" "" (id 3) (at 35.56 100.33 0) (effects (font (size 1.27 1.27)) hide)) (pin "1") (pin "2"))

 (symbol (lib_id "Amplifier_Operational:OPA1612AxD") (at 68.58 96.52 0) (unit 2) (in_bom yes) (on_board yes)
  (property "Reference" "U5" (id 0) (at 68.58 87.63 0) (effects (font (size 1.27 1.27))))
  (property "Value" "OPA1612" (id 1) (at 68.58 90.17 0) (effects (font (size 1.27 1.27))))
  (property "Footprint" "Package_SO:SOIC-8_3.9x4.9mm_P1.27mm" (id 2) (at 68.58 96.52 0) (effects (font (size 1.27 1.27)) hide))
  (property "Datasheet" "" (id 3) (at 68.58 96.52 0) (effects (font (size 1.27 1.27)) hide))
  (property "MPN" "TI OPA1612AIDR" (id 4) (at 68.58 96.52 0) (effects (font (size 1.27 1.27)) hide)) (pin "5") (pin "6") (pin "7"))

 (symbol (lib_id "Device:R") (at 64.77 119.38 270) (unit 1) (in_bom yes) (on_board yes)
  (property "Reference" "R34" (id 0) (at 64.77 121.92 90) (effects (font (size 1.27 1.27))))
  (property "Value" "4K7" (id 1) (at 64.77 123.83 90) (effects (font (size 1.27 1.27))))
  (property "Footprint" "Resistor_SMD:R_0805_2012Metric" (id 2) (at 64.77 119.38 0) (effects (font (size 1.27 1.27)) hide))
  (property "Datasheet" "" (id 3) (at 64.77 119.38 0) (effects (font (size 1.27 1.27)) hide)) (pin "1") (pin "2"))

 (symbol (lib_id "Device:C") (at 64.77 109.22 270) (unit 1) (in_bom yes) (on_board yes)
  (property "Reference" "C38" (id 0) (at 64.77 112.52 90) (effects (font (size 1.27 1.27))))
  (property "Value" "100p C0G" (id 1) (at 64.77 114.42 90) (effects (font (size 1.27 1.27))))
  (property "Footprint" "Capacitor_SMD:C_0805_2012Metric" (id 2) (at 64.77 109.22 0) (effects (font (size 1.27 1.27)) hide))
  (property "Datasheet" "" (id 3) (at 64.77 109.22 0) (effects (font (size 1.27 1.27)) hide))
  (property "MPN" "KEMET C0805C101J5GACTU" (id 4) (at 64.77 109.22 0) (effects (font (size 1.27 1.27)) hide)) (pin "1") (pin "2"))

 (symbol (lib_id "Device:C") (at 50.8 97.79 0) (unit 1) (in_bom yes) (on_board yes)
  (property "Reference" "C39" (id 0) (at 48.26 96.52000000000001 0) (effects (font (size 1.27 1.27)) (justify right)))
  (property "Value" "10p C0G" (id 1) (at 48.26 99.06 0) (effects (font (size 1.27 1.27)) (justify right)))
  (property "Footprint" "Capacitor_SMD:C_0805_2012Metric" (id 2) (at 50.8 97.79 0) (effects (font (size 1.27 1.27)) hide))
  (property "Datasheet" "" (id 3) (at 50.8 97.79 0) (effects (font (size 1.27 1.27)) hide))
  (property "MPN" "KEMET C0805C100J5GACTU" (id 4) (at 50.8 97.79 0) (effects (font (size 1.27 1.27)) hide)) (pin "1") (pin "2"))

 (symbol (lib_id "Device:R") (at 55.88 123.19 0) (unit 1) (in_bom yes) (on_board yes) (dnp yes)
  (property "Reference" "R35" (id 0) (at 53.34 121.92 0) (effects (font (size 1.27 1.27)) (justify right)))
  (property "Value" "DNF (2K2 = +10 dB)" (id 1) (at 53.34 124.46 0) (effects (font (size 1.27 1.27)) (justify right)))
  (property "Footprint" "Resistor_SMD:R_0805_2012Metric" (id 2) (at 55.88 123.19 0) (effects (font (size 1.27 1.27)) hide))
  (property "Datasheet" "" (id 3) (at 55.88 123.19 0) (effects (font (size 1.27 1.27)) hide)) (pin "1") (pin "2"))

 (symbol (lib_id "goa-console:DRV134") (at 132.08 106.68 0) (unit 1) (in_bom yes) (on_board yes)
  (property "Reference" "U7" (id 0) (at 129.54000000000002 95.25 0) (effects (font (size 1.27 1.27)) (justify right)))
  (property "Value" "DRV135" (id 1) (at 129.54000000000002 97.15 0) (effects (font (size 1.27 1.27)) (justify right)))
  (property "Footprint" "Package_SO:SOIC-8_3.9x4.9mm_P1.27mm" (id 2) (at 132.08 106.68 0) (effects (font (size 1.27 1.27)) hide))
  (property "Datasheet" "" (id 3) (at 132.08 106.68 0) (effects (font (size 1.27 1.27)) hide))
  (property "MPN" "TI DRV135UA" (id 4) (at 132.08 106.68 0) (effects (font (size 1.27 1.27)) hide)) (pin "1") (pin "2") (pin "3") (pin "4") (pin "5") (pin "6") (pin "7") (pin "8"))

 (symbol (lib_id "Device:C") (at 163.83 96.52 90) (unit 1) (in_bom yes) (on_board yes)
  (property "Reference" "C40" (id 0) (at 163.83 91.32 90) (effects (font (size 1.27 1.27))))
  (property "Value" "10u NP 25V" (id 1) (at 163.83 93.22 90) (effects (font (size 1.27 1.27))))
  (property "Footprint" "Capacitor_THT:CP_Radial_D5.0mm_P2.00mm" (id 2) (at 163.83 96.52 0) (effects (font (size 1.27 1.27)) hide))
  (property "Datasheet" "" (id 3) (at 163.83 96.52 0) (effects (font (size 1.27 1.27)) hide))
  (property "MPN" "Panasonic ECE-A1EN100U (matched pair: the two at one DRV135 within 2 %, sorted at 100 Hz)" (id 4) (at 163.83 96.52 0) (effects (font (size 1.27 1.27)) hide)) (pin "1") (pin "2"))

 (symbol (lib_id "Device:C") (at 163.83 116.84 90) (unit 1) (in_bom yes) (on_board yes)
  (property "Reference" "C41" (id 0) (at 163.83 120.14 90) (effects (font (size 1.27 1.27))))
  (property "Value" "10u NP 25V" (id 1) (at 163.83 122.04 90) (effects (font (size 1.27 1.27))))
  (property "Footprint" "Capacitor_THT:CP_Radial_D5.0mm_P2.00mm" (id 2) (at 163.83 116.84 0) (effects (font (size 1.27 1.27)) hide))
  (property "Datasheet" "" (id 3) (at 163.83 116.84 0) (effects (font (size 1.27 1.27)) hide))
  (property "MPN" "Panasonic ECE-A1EN100U (matched pair: the two at one DRV135 within 2 %, sorted at 100 Hz)" (id 4) (at 163.83 116.84 0) (effects (font (size 1.27 1.27)) hide)) (pin "1") (pin "2"))

 (symbol (lib_id "Device:C") (at 195.58 100.33 0) (unit 1) (in_bom yes) (on_board yes)
  (property "Reference" "C42" (id 0) (at 198.12 99.06 0) (effects (font (size 1.27 1.27)) (justify left)))
  (property "Value" "1u" (id 1) (at 198.12 101.6 0) (effects (font (size 1.27 1.27)) (justify left)))
  (property "Footprint" "Capacitor_SMD:C_1206_3216Metric" (id 2) (at 195.58 100.33 0) (effects (font (size 1.27 1.27)) hide))
  (property "Datasheet" "" (id 3) (at 195.58 100.33 0) (effects (font (size 1.27 1.27)) hide))
  (property "MPN" "Samsung CL31B105KBHNNNE (X7R 50V)" (id 4) (at 195.58 100.33 0) (effects (font (size 1.27 1.27)) hide)) (pin "1") (pin "2"))

 (symbol (lib_id "Device:C") (at 208.28 100.33 180) (unit 1) (in_bom yes) (on_board yes)
  (property "Reference" "C43" (id 0) (at 210.82 99.06 0) (effects (font (size 1.27 1.27)) (justify right)))
  (property "Value" "1u" (id 1) (at 210.82 101.6 0) (effects (font (size 1.27 1.27)) (justify right)))
  (property "Footprint" "Capacitor_SMD:C_1206_3216Metric" (id 2) (at 208.28 100.33 0) (effects (font (size 1.27 1.27)) hide))
  (property "Datasheet" "" (id 3) (at 208.28 100.33 0) (effects (font (size 1.27 1.27)) hide))
  (property "MPN" "Samsung CL31B105KBHNNNE (X7R 50V)" (id 4) (at 208.28 100.33 0) (effects (font (size 1.27 1.27)) hide)) (pin "1") (pin "2"))

 (symbol (lib_id "Device:R") (at 151.13 96.52 90) (unit 1) (in_bom yes) (on_board yes)
  (property "Reference" "R121" (id 0) (at 151.13 92.07 90) (effects (font (size 1.27 1.27))))
  (property "Value" "22R" (id 1) (at 151.13 93.97999999999999 90) (effects (font (size 1.27 1.27))))
  (property "Footprint" "Resistor_SMD:R_0805_2012Metric" (id 2) (at 151.13 96.52 0) (effects (font (size 1.27 1.27)) hide))
  (property "Datasheet" "" (id 3) (at 151.13 96.52 0) (effects (font (size 1.27 1.27)) hide))
  (property "MPN" "Panasonic ERJ-P06J220V" (id 4) (at 151.13 96.52 0) (effects (font (size 1.27 1.27)) hide)) (pin "1") (pin "2"))

 (symbol (lib_id "Device:R") (at 151.13 116.84 90) (unit 1) (in_bom yes) (on_board yes)
  (property "Reference" "R122" (id 0) (at 151.13 119.38000000000001 90) (effects (font (size 1.27 1.27))))
  (property "Value" "22R" (id 1) (at 151.13 121.29 90) (effects (font (size 1.27 1.27))))
  (property "Footprint" "Resistor_SMD:R_0805_2012Metric" (id 2) (at 151.13 116.84 0) (effects (font (size 1.27 1.27)) hide))
  (property "Datasheet" "" (id 3) (at 151.13 116.84 0) (effects (font (size 1.27 1.27)) hide))
  (property "MPN" "Panasonic ERJ-P06J220V" (id 4) (at 151.13 116.84 0) (effects (font (size 1.27 1.27)) hide)) (pin "1") (pin "2"))

 (symbol (lib_id "Device:C") (at 25.4 149.86 0) (unit 1) (in_bom yes) (on_board yes)
  (property "Reference" "C98" (id 0) (at 27.939999999999998 148.59 0) (effects (font (size 1.27 1.27)) (justify left)))
  (property "Value" "2.2u film" (id 1) (at 27.939999999999998 151.13000000000002 0) (effects (font (size 1.27 1.27)) (justify left)))
  (property "Footprint" "Capacitor_THT:C_Rect_L7.2mm_W7.2mm_P5.00mm_FKS2_FKP2_MKS2_MKP2" (id 2) (at 25.4 149.86 0) (effects (font (size 1.27 1.27)) hide))
  (property "Datasheet" "" (id 3) (at 25.4 149.86 0) (effects (font (size 1.27 1.27)) hide))
  (property "MPN" "KEMET MMK5225K63J06L4BULK (PET 63V; replaces the obsolete WIMA MKS2C042201K00KSSD)" (id 4) (at 25.4 149.86 0) (effects (font (size 1.27 1.27)) hide)) (pin "1") (pin "2"))

 (symbol (lib_id "power:GNDA") (at 241.3 102.87 0) (unit 1) (in_bom yes) (on_board yes)
  (property "Reference" "#PWR034" (id 0) (at 241.3 107.87 0) (effects (font (size 1.27 1.27)) hide))
  (property "Value" "GNDA" (id 1) (at 243.20000000000002 104.87 0) (effects (font (size 1.0 1.0)) (justify left) hide))
  (property "Footprint" "" (id 2) (at 241.3 102.87 0) (effects (font (size 1.27 1.27)) hide))
  (property "Datasheet" "" (id 3) (at 241.3 102.87 0) (effects (font (size 1.27 1.27)) hide)) (pin "1"))

 (symbol (lib_id "power:GNDA") (at 254.0 102.87 0) (unit 1) (in_bom yes) (on_board yes)
  (property "Reference" "#PWR035" (id 0) (at 254.0 107.87 0) (effects (font (size 1.27 1.27)) hide))
  (property "Value" "GNDA" (id 1) (at 255.9 104.87 0) (effects (font (size 1.0 1.0)) (justify left) hide))
  (property "Footprint" "" (id 2) (at 254.0 102.87 0) (effects (font (size 1.27 1.27)) hide))
  (property "Datasheet" "" (id 3) (at 254.0 102.87 0) (effects (font (size 1.27 1.27)) hide)) (pin "1"))

 (symbol (lib_id "power:GNDA") (at 157.48 76.2 0) (unit 1) (in_bom yes) (on_board yes)
  (property "Reference" "#PWR036" (id 0) (at 157.48 81.2 0) (effects (font (size 1.27 1.27)) hide))
  (property "Value" "GNDA" (id 1) (at 159.38 78.2 0) (effects (font (size 1.0 1.0)) (justify left) hide))
  (property "Footprint" "" (id 2) (at 157.48 76.2 0) (effects (font (size 1.27 1.27)) hide))
  (property "Datasheet" "" (id 3) (at 157.48 76.2 0) (effects (font (size 1.27 1.27)) hide)) (pin "1"))

 (symbol (lib_id "power:GNDA") (at 152.4 76.2 0) (unit 1) (in_bom yes) (on_board yes)
  (property "Reference" "#PWR037" (id 0) (at 152.4 81.2 0) (effects (font (size 1.27 1.27)) hide))
  (property "Value" "GNDA" (id 1) (at 154.3 78.2 0) (effects (font (size 1.0 1.0)) (justify left) hide))
  (property "Footprint" "" (id 2) (at 152.4 76.2 0) (effects (font (size 1.27 1.27)) hide))
  (property "Datasheet" "" (id 3) (at 152.4 76.2 0) (effects (font (size 1.27 1.27)) hide)) (pin "1"))

 (symbol (lib_id "power:GNDA") (at 231.14 49.53 0) (unit 1) (in_bom yes) (on_board yes)
  (property "Reference" "#PWR038" (id 0) (at 231.14 54.53 0) (effects (font (size 1.27 1.27)) hide))
  (property "Value" "GNDA" (id 1) (at 233.04 51.53 0) (effects (font (size 1.0 1.0)) (justify left) hide))
  (property "Footprint" "" (id 2) (at 231.14 49.53 0) (effects (font (size 1.27 1.27)) hide))
  (property "Datasheet" "" (id 3) (at 231.14 49.53 0) (effects (font (size 1.27 1.27)) hide)) (pin "1"))

 (symbol (lib_id "power:GNDA") (at 35.56 104.14 0) (unit 1) (in_bom yes) (on_board yes)
  (property "Reference" "#PWR039" (id 0) (at 35.56 109.14 0) (effects (font (size 1.27 1.27)) hide))
  (property "Value" "GNDA" (id 1) (at 37.46 106.14 0) (effects (font (size 1.0 1.0)) (justify left) hide))
  (property "Footprint" "" (id 2) (at 35.56 104.14 0) (effects (font (size 1.27 1.27)) hide))
  (property "Datasheet" "" (id 3) (at 35.56 104.14 0) (effects (font (size 1.27 1.27)) hide)) (pin "1"))

 (symbol (lib_id "power:GNDA") (at 50.8 101.6 0) (unit 1) (in_bom yes) (on_board yes)
  (property "Reference" "#PWR040" (id 0) (at 50.8 106.6 0) (effects (font (size 1.27 1.27)) hide))
  (property "Value" "GNDA" (id 1) (at 52.699999999999996 103.6 0) (effects (font (size 1.0 1.0)) (justify left) hide))
  (property "Footprint" "" (id 2) (at 50.8 101.6 0) (effects (font (size 1.27 1.27)) hide))
  (property "Datasheet" "" (id 3) (at 50.8 101.6 0) (effects (font (size 1.27 1.27)) hide)) (pin "1"))

 (symbol (lib_id "power:GNDA") (at 55.88 127.0 0) (unit 1) (in_bom yes) (on_board yes)
  (property "Reference" "#PWR041" (id 0) (at 55.88 132.0 0) (effects (font (size 1.27 1.27)) hide))
  (property "Value" "GNDA" (id 1) (at 57.78 129.0 0) (effects (font (size 1.0 1.0)) (justify left) hide))
  (property "Footprint" "" (id 2) (at 55.88 127.0 0) (effects (font (size 1.27 1.27)) hide))
  (property "Datasheet" "" (id 3) (at 55.88 127.0 0) (effects (font (size 1.27 1.27)) hide)) (pin "1"))

 (symbol (lib_id "power:GNDA") (at 195.58 104.14 0) (unit 1) (in_bom yes) (on_board yes)
  (property "Reference" "#PWR042" (id 0) (at 195.58 109.14 0) (effects (font (size 1.27 1.27)) hide))
  (property "Value" "GNDA" (id 1) (at 197.48000000000002 106.14 0) (effects (font (size 1.0 1.0)) (justify left) hide))
  (property "Footprint" "" (id 2) (at 195.58 104.14 0) (effects (font (size 1.27 1.27)) hide))
  (property "Datasheet" "" (id 3) (at 195.58 104.14 0) (effects (font (size 1.27 1.27)) hide)) (pin "1"))

 (symbol (lib_id "power:GNDA") (at 208.28 104.14 0) (unit 1) (in_bom yes) (on_board yes)
  (property "Reference" "#PWR043" (id 0) (at 208.28 109.14 0) (effects (font (size 1.27 1.27)) hide))
  (property "Value" "GNDA" (id 1) (at 210.18 106.14 0) (effects (font (size 1.0 1.0)) (justify left) hide))
  (property "Footprint" "" (id 2) (at 208.28 104.14 0) (effects (font (size 1.27 1.27)) hide))
  (property "Datasheet" "" (id 3) (at 208.28 104.14 0) (effects (font (size 1.27 1.27)) hide)) (pin "1"))

 (symbol (lib_id "power:GNDA") (at 119.38 114.3 0) (unit 1) (in_bom yes) (on_board yes)
  (property "Reference" "#PWR044" (id 0) (at 119.38 119.3 0) (effects (font (size 1.27 1.27)) hide))
  (property "Value" "GNDA" (id 1) (at 121.28 116.3 0) (effects (font (size 1.0 1.0)) (justify left) hide))
  (property "Footprint" "" (id 2) (at 119.38 114.3 0) (effects (font (size 1.27 1.27)) hide))
  (property "Datasheet" "" (id 3) (at 119.38 114.3 0) (effects (font (size 1.27 1.27)) hide)) (pin "1"))

 (sheet_instances (path "" (page "1"))))
